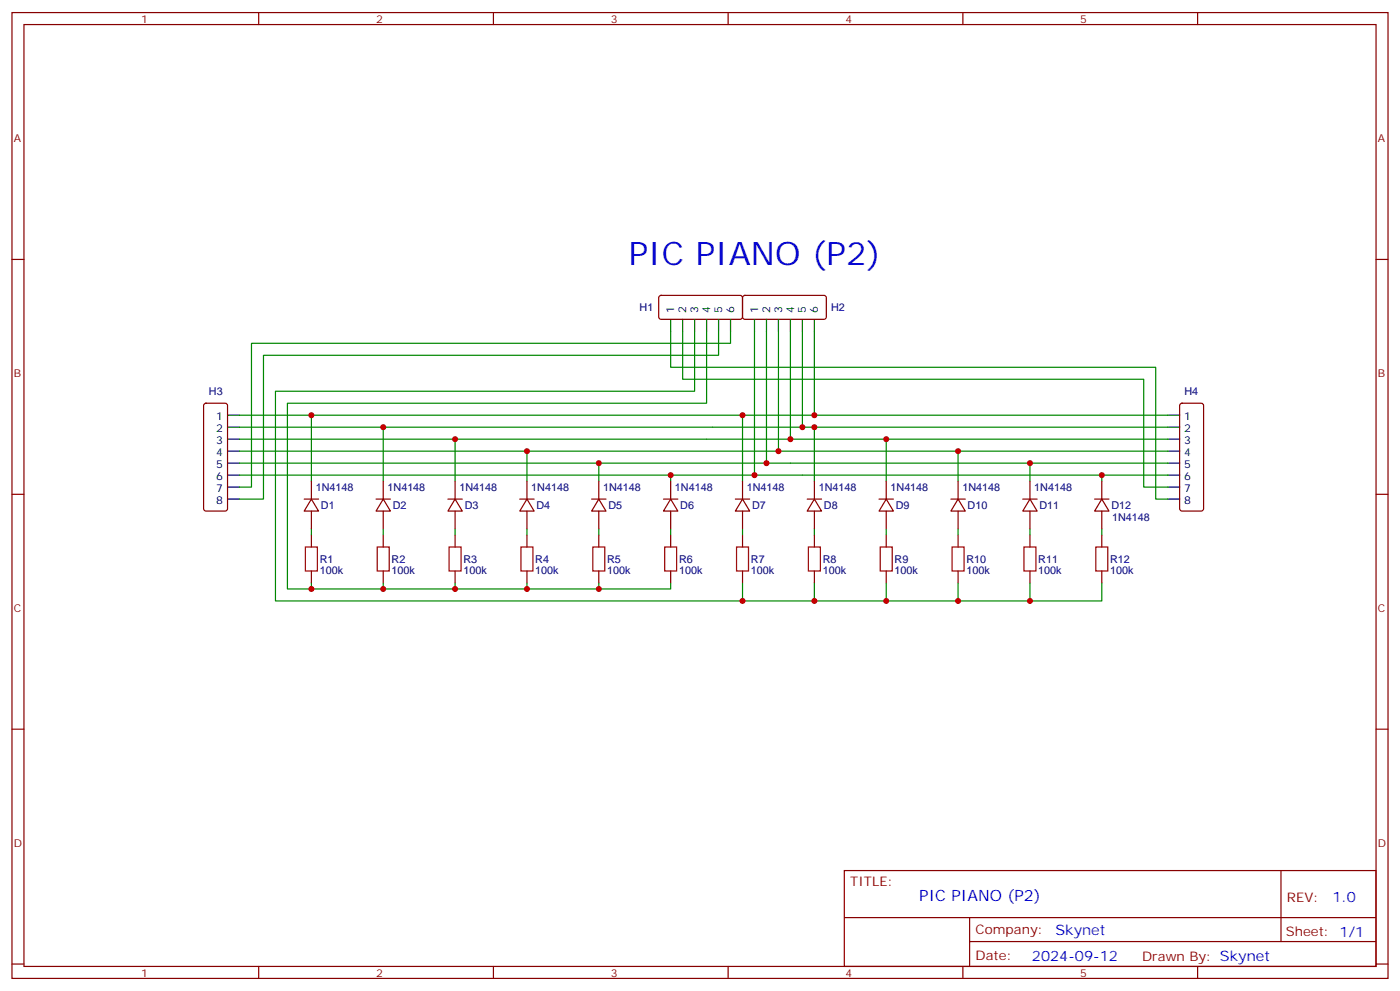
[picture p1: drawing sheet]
<svg xmlns="http://www.w3.org/2000/svg" width="412mm" height="292mm" viewBox="0 0 412 292" stroke-linecap="round" stroke-linejoin="round" font-family="sans-serif">
<g fill="none" stroke="#870000" stroke-width=".35">
<path d="M3.5 3.7h405.4v284.3h-405.4zM7.1 7.2h398.2v277.3h-398.2zM76.2 3.7v3.5M145.3 3.7v3.5M214.5 3.7v3.5M283.6 3.7v3.5M352.8 3.7v3.5M3.5 76.4h3.6M405.3 76.4h3.6M194.3 87.2l.4-.2h23.6l.4 .7v5.9l-.7 .4-23.5-.1-.5-.6v-5.6zM219 87.2l.4-.2h23.6l.4 .7v5.9l-.7 .4-23.5-.1-.5-.6v-5.6zM60.2 118.9l.5-.2h5.6l.5 .2 .2 .5v30.4l-.2 .5-.5 .2h-5.6l-.5-.3-.2-.4v-30.4z"/>
<path d="M347.7 118.9l.5-.2h5.6l.5 .2 .2 .5v30.4l-.2 .5-.5 .2h-5.6l-.5-.3-.2-.4v-30.4zM3.5 145.5h3.6M89.6 146.9h4.2M91.7 146.9l2.1 3.6h-4.2zM91.7 141.6v5.3M91.7 150.5v5.3M91.7 157.5v3.5M110.8 146.9h4.2M112.9 146.9l2.1 3.6h-4.2zM112.9 141.6v5.3M112.9 150.5v5.3M112.9 157.5v3.5"/>
<path d="M131.9 146.9h4.3M134.1 146.9l2.1 3.6h-4.3zM134.1 141.6v5.3M134.1 150.5v5.3M134.1 157.5v3.5M153.1 146.9h4.2M155.2 146.9l2.1 3.6h-4.2zM155.2 141.6v5.3M155.2 150.5v5.3M155.2 157.5v3.5M174.3 146.9h4.2M176.4 146.9l2.1 3.6h-4.2z"/>
<path d="M176.4 141.6v5.3M176.4 150.5v5.3M176.4 157.5v3.5M195.4 146.9h4.3M197.6 146.9l2.1 3.6h-4.3zM197.6 141.6v5.3M197.6 150.5v5.3M197.6 157.5v3.5M216.6 146.9h4.2M218.7 146.9l2.1 3.6h-4.2zM218.7 141.6v5.3M218.7 150.5v5.3"/>
<path d="M218.7 157.5v3.5M237.8 146.9h4.2M239.9 146.9l2.1 3.6h-4.2zM239.9 141.6v5.3M239.9 150.5v5.3M239.9 157.5v3.5M258.9 146.9h4.3M261.1 146.9l2.1 3.6h-4.3zM261.1 141.6v5.3M261.1 150.5v5.3M261.1 157.5v3.5M280.1 146.9h4.2"/>
<path d="M282.2 146.9l2.1 3.6h-4.2zM282.2 141.6v5.3M282.2 150.5v5.3M282.2 157.5v3.5M301.3 146.9h4.2M303.4 146.9l2.1 3.6h-4.2zM303.4 141.6v5.3M303.4 150.5v5.3M303.4 157.5v3.5M322.4 146.9h4.3M324.6 146.9l2.1 3.6h-4.3zM324.6 141.6v5.3"/>
<path d="M324.6 150.5v5.3M324.6 157.5v3.5M405.3 145.5h3.6M91.7 168.1v3.5M112.9 168.1v3.5M134.1 168.1v3.5M155.2 168.1v3.5M176.4 168.1v3.5M197.6 168.1v3.5M218.7 168.1v3.5M239.9 168.1v3.5M261.1 168.1v3.5"/>
<path d="M282.2 168.1v3.5M303.4 168.1v3.5M324.6 168.1v3.5M3.5 214.7h3.6M405.3 214.7h3.6M248.7 256.3h156.6v28.2h-156.6zM377.3 256.3v20.9M248.7 270.1h156.5M285.6 277.2h119.6M285.6 270.1v14.2M3.5 283.8h3.6M76.2 284.5v3.5"/>
<path d="M145.3 284.5v3.5M214.5 284.5v3.5M283.6 284.5v3.5M352.8 284.5v3.5M405.3 283.8h3.6"/>
</g>
<path d="M90 161h3.5v7.1h-3.5zM111.1 161h3.6v7.1h-3.6zM132.3 161h3.5v7.1h-3.5zM153.5 161h3.5v7.1h-3.5zM174.6 161h3.6v7.1h-3.6zM195.8 161h3.5v7.1h-3.5zM217 161h3.5v7.1h-3.5zM238.1 161h3.6v7.1h-3.6zM259.3 161h3.5v7.1h-3.5zM280.5 161h3.5v7.1h-3.5zM301.6 161h3.6v7.1h-3.6zM322.8 161h3.5v7.1h-3.5z" fill="none" stroke="#a10000" stroke-width=".35"/>
<g fill="none" stroke="#008700" stroke-width=".35">
<path d="M197.6 97.5v10.6h142.8v38.8h3.6M201.1 97.5v14.2h135.8v31.7h7.1M204.6 97.5v17.7h-123.5v61.7h243.5v-5.3M208.1 97.5v21.2h-123.4v54.7h112.9v-1.8M211.7 97.5v7.1h-134.1v42.3h-7M215.2 97.5v3.6h-141.1v42.3h-3.5M222.2 97.5v42.4M225.8 97.5v38.8M229.3 97.5v35.3M232.8 97.5v31.8M236.4 97.5v28.3M239.9 97.5v24.7"/>
<path d="M70.6 122.2h21.1M70.6 125.8h42.3M70.6 129.3h63.5M70.6 132.8h84.6M70.6 136.3h105.8M70.6 139.9h127M218.7 122.2h-127v19.4M218.7 122.2v19.4M218.7 122.2h125.3M229.3 132.8h-74.1v8.8M229.3 132.8h52.9v8.8M239.9 125.8h104.1"/>
<path d="M261.1 129.3h82.9M282.2 132.8h61.8M303.4 136.3h40.6M324.6 139.9h19.4M91.7 155.8v1.7M112.9 141.6v-15.8h127v15.8M112.9 155.8v1.7M134.1 141.6v-12.3h127v12.3M134.1 155.8v1.7M155.2 155.8v1.7M176.4 141.6v-5.3h127v5.3M176.4 155.8v1.7"/>
<path d="M197.6 141.6v-1.7h127v1.7M197.6 155.8v1.7M218.7 155.8v1.7M239.9 155.8v1.7M261.1 155.8v1.7M282.2 155.8v1.7M303.4 155.8v1.7M324.6 155.8v1.7M91.7 171.6v1.8M112.9 171.6v1.8M134.1 171.6v1.8M155.2 171.6v1.8"/>
<path d="M176.4 171.6v1.8M218.7 171.6v5.3M239.9 171.6v5.3M261.1 171.6v5.3M282.2 171.6v5.3M303.4 171.6v5.3"/>
</g>
<g fill="none" stroke="#000" stroke-width=".35">
<path d="M197.6 94v3.5M201.1 94v3.5M204.6 94v3.5M208.1 94v3.5M211.7 94v3.5M215.2 94v3.5M222.2 94v3.5M225.8 94v3.5M229.3 94v3.5M232.8 94v3.5M236.4 94v3.5M239.9 94v3.5"/>
<path d="M67 122.2h3.6M67 125.8h3.6M67 129.3h3.6M67 132.8h3.6M67 136.3h3.6M67 139.9h3.6M344 122.2h3.5M344 125.8h3.5M344 129.3h3.5M344 132.8h3.5M344 136.3h3.5M344 139.9h3.5"/>
<path d="M67 143.4h3.6M67 146.9h3.6M344 143.4h3.5M344 146.9h3.5"/>
</g>
<g fill="#c00">
<circle cx="218.7" cy="122.2" r=".88"/>
<circle cx="91.7" cy="122.2" r=".88"/>
<circle cx="112.9" cy="125.8" r=".88"/>
<circle cx="134.1" cy="129.3" r=".88"/>
<circle cx="155.2" cy="132.8" r=".88"/>
<circle cx="176.4" cy="136.3" r=".88"/>
<circle cx="197.6" cy="139.9" r=".88"/>
<circle cx="239.9" cy="125.8" r=".88"/>
<circle cx="261.1" cy="129.3" r=".88"/>
<circle cx="282.2" cy="132.8" r=".88"/>
<circle cx="303.4" cy="136.3" r=".88"/>
<circle cx="324.6" cy="139.9" r=".88"/>
<circle cx="236.4" cy="125.8" r=".88"/>
<circle cx="232.8" cy="129.3" r=".88"/>
<circle cx="229.3" cy="132.8" r=".88"/>
<circle cx="225.8" cy="136.3" r=".88"/>
<circle cx="239.9" cy="122.2" r=".88"/>
<circle cx="222.3" cy="139.9" r=".88"/>
<circle cx="176.4" cy="173.4" r=".88"/>
<circle cx="155.2" cy="173.4" r=".88"/>
<circle cx="134.1" cy="173.4" r=".88"/>
<circle cx="112.9" cy="173.4" r=".88"/>
<circle cx="91.7" cy="173.4" r=".88"/>
<circle cx="218.7" cy="176.9" r=".88"/>
<circle cx="239.9" cy="176.9" r=".88"/>
<circle cx="261.1" cy="176.9" r=".88"/>
<circle cx="282.2" cy="176.9" r=".88"/>
<circle cx="303.4" cy="176.9" r=".88"/>
</g>
<text font-size="9.5" fill="#00f" x="185.2" y="78.1">PIC PIANO (P2)</text>
<text font-size="4.6" fill="#00f" x="270.8" y="265.3">PIC PIANO (P2)</text>
<g font-size="4.2" fill="#00f">
<text x="392.5" y="265.6">1.0</text>
<text x="310.9" y="275.1">Skynet</text>
<text x="304" y="282.9">2024-09-12</text>
</g>
<g font-size="3.9" fill="#800">
<text x="250.5" y="260.9">TITLE:</text>
<text x="379.1" y="265.6">REV:</text>
<text x="287.4" y="275.1">Company:</text>
<text x="378.7" y="275.7">Sheet: 1/1</text>
<text x="287.4" y="282.8">Date:</text>
<text x="336.4" y="282.8">Drawn By: Skynet</text>
</g>
<g font-size="3.2" fill="#800">
<text x="41.6" y="6.7">1</text>
<text x="110.8" y="6.7">2</text>
<text x="179.9" y="6.7">3</text>
<text x="249.1" y="6.7">4</text>
<text x="318.2" y="6.7">5</text>
<text x="4.1" y="41.8">A</text>
<text x="405.9" y="41.8">A</text>
<text x="4.1" y="110.9">B</text>
<text x="405.9" y="110.9">B</text>
<text x="4.1" y="180.1">C</text>
<text x="405.9" y="180.1">C</text>
<text x="4.1" y="249.2">D</text>
<text x="405.9" y="249.2">D</text>
<text x="41.6" y="287.5">1</text>
<text x="110.8" y="287.5">2</text>
<text x="179.9" y="287.5">3</text>
<text x="249.1" y="287.5">4</text>
<text x="318.2" y="287.5">5</text>
</g>
<g font-size="3.2" fill="#000080">
<text x="188.4" y="91.6">H1</text>
<text x="244.8" y="91.6">H2</text>
<text x="61.5" y="116.3">H3</text>
<text x="348.9" y="116.3">H4</text>
<text x="93" y="144.5">1N4148</text>
<text x="94.5" y="149.8">D1</text>
<text x="114.2" y="144.5">1N4148</text>
<text x="115.7" y="149.8">D2</text>
<text x="135.3" y="144.5">1N4148</text>
<text x="136.9" y="149.8">D3</text>
<text x="156.5" y="144.5">1N4148</text>
<text x="158" y="149.8">D4</text>
<text x="177.7" y="144.5">1N4148</text>
<text x="179.2" y="149.8">D5</text>
<text x="198.8" y="144.5">1N4148</text>
<text x="200.4" y="149.8">D6</text>
<text x="220" y="144.5">1N4148</text>
<text x="221.5" y="149.8">D7</text>
<text x="241.2" y="144.5">1N4148</text>
<text x="242.7" y="149.8">D8</text>
<text x="262.3" y="144.5">1N4148</text>
<text x="263.9" y="149.8">D9</text>
<text x="283.5" y="144.5">1N4148</text>
<text x="285" y="149.8">D10</text>
<text x="304.7" y="144.5">1N4148</text>
<text x="306.2" y="149.8">D11</text>
<text x="327.4" y="149.8">D12</text>
<text x="327.6" y="153.3">1N4148</text>
<text x="94.2" y="165.7">R1</text>
<text x="115.4" y="165.7">R2</text>
<text x="136.5" y="165.7">R3</text>
<text x="157.7" y="165.7">R4</text>
<text x="178.9" y="165.7">R5</text>
<text x="200" y="165.7">R6</text>
<text x="221.2" y="165.7">R7</text>
<text x="242.4" y="165.7">R8</text>
<text x="263.5" y="165.7">R9</text>
<text x="284.7" y="165.7">R10</text>
<text x="305.9" y="165.7">R11</text>
<text x="327" y="165.7">R12</text>
<text x="94.2" y="168.9">100k</text>
<text x="115.4" y="168.9">100k</text>
<text x="136.5" y="168.9">100k</text>
<text x="157.7" y="168.9">100k</text>
<text x="178.9" y="168.9">100k</text>
<text x="200" y="168.9">100k</text>
<text x="221.2" y="168.9">100k</text>
<text x="242.4" y="168.9">100k</text>
<text x="263.5" y="168.9">100k</text>
<text x="284.7" y="168.9">100k</text>
<text x="305.9" y="168.9">100k</text>
<text x="327" y="168.9">100k</text>
</g>
<g font-size="3.2">
<text x="198.6" y="92.3" transform="rotate(-90 198.6 92.3)">1</text>
<text x="202.1" y="92.3" transform="rotate(-90 202.1 92.3)">2</text>
<text x="205.7" y="92.3" transform="rotate(-90 205.7 92.3)">3</text>
<text x="209.2" y="92.3" transform="rotate(-90 209.2 92.3)">4</text>
<text x="212.7" y="92.3" transform="rotate(-90 212.7 92.3)">5</text>
<text x="216.3" y="92.3" transform="rotate(-90 216.3 92.3)">6</text>
<text x="223.3" y="92.3" transform="rotate(-90 223.3 92.3)">1</text>
<text x="226.8" y="92.3" transform="rotate(-90 226.8 92.3)">2</text>
<text x="230.4" y="92.3" transform="rotate(-90 230.4 92.3)">3</text>
<text x="233.9" y="92.3" transform="rotate(-90 233.9 92.3)">4</text>
<text x="237.4" y="92.3" transform="rotate(-90 237.4 92.3)">5</text>
<text x="240.9" y="92.3" transform="rotate(-90 240.9 92.3)">6</text>
<text x="63.7" y="123.6">1</text>
<text x="348.8" y="123.6">1</text>
<text x="63.7" y="127.2">2</text>
<text x="63.7" y="130.7">3</text>
<text x="348.8" y="127.2">2</text>
<text x="348.8" y="130.7">3</text>
<text x="63.7" y="134.2">4</text>
<text x="63.7" y="137.8">5</text>
<text x="348.8" y="134.2">4</text>
<text x="348.8" y="137.8">5</text>
<text x="63.7" y="141.3">6</text>
<text x="348.8" y="141.3">6</text>
<text x="63.7" y="144.8">7</text>
<text x="63.7" y="148.3">8</text>
<text x="348.8" y="144.8">7</text>
<text x="348.8" y="148.3">8</text>
</g>
</svg>
